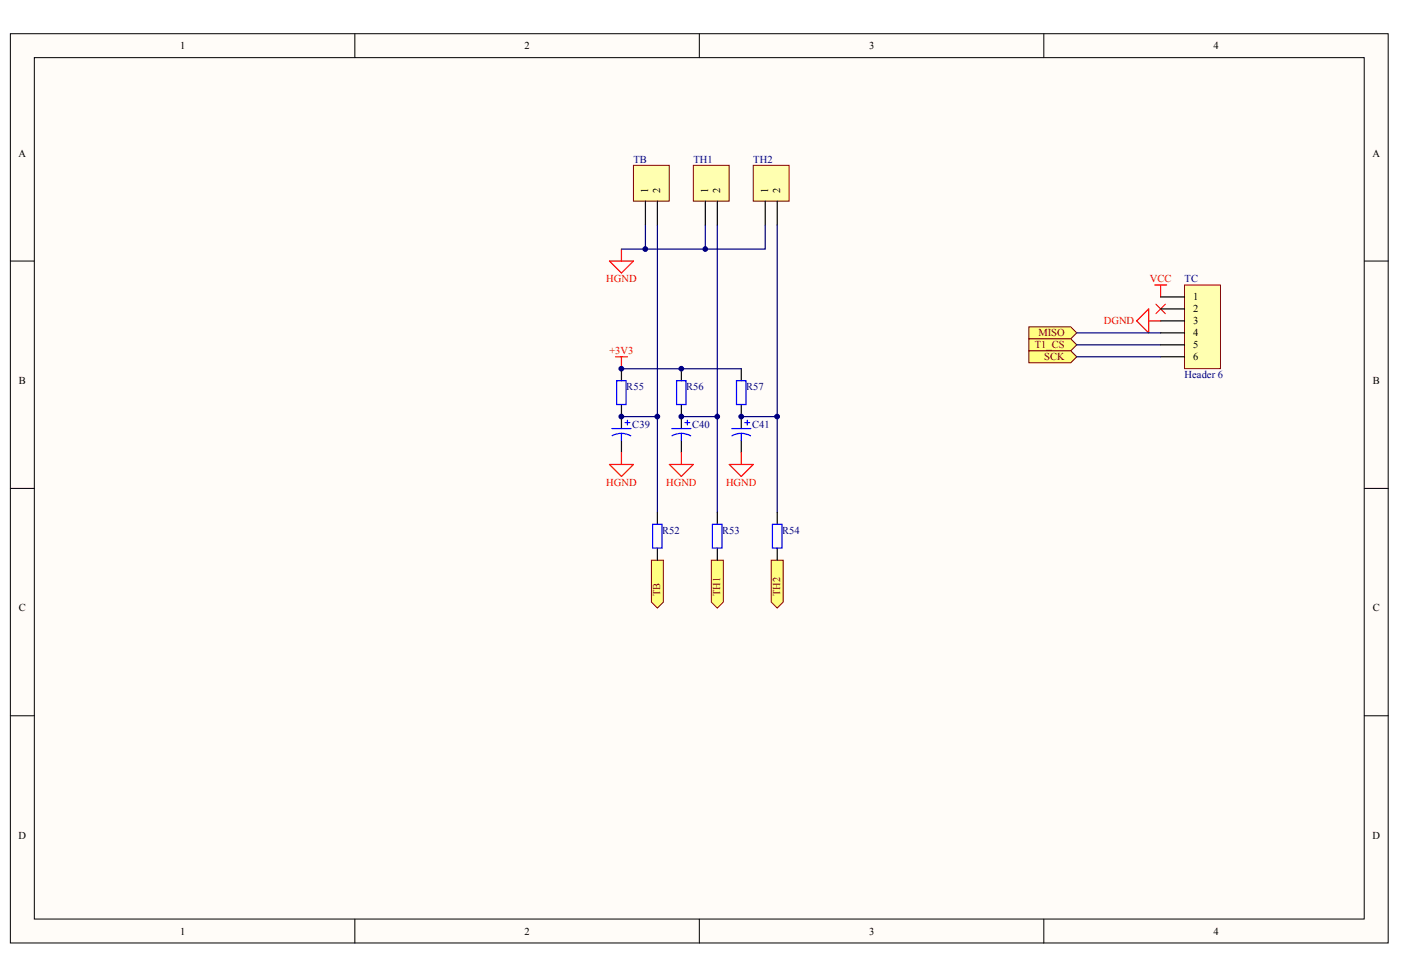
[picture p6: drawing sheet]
<svg xmlns="http://www.w3.org/2000/svg" width="289mm" height="202mm" viewBox="0 0 289 202" stroke-linecap="round" stroke-linejoin="round" font-family="sans-serif">
<g fill="#fffcf8" stroke="#000" stroke-width=".21">
<path d="M2.1 7h284.2v187.5h-284.2z"/>
<path d="M7.1 11.9h274.2v177.7h-274.2z"/>
</g>
<path d="M73.2 7v4.9M144.2 7v4.9M215.3 7v4.9M2.1 53.8h5M281.4 53.8h4.9M2.1 100.7h5M281.4 100.7h4.9M2.1 147.6h5M281.4 147.6h4.9M73.2 189.6v4.9M144.2 189.6v4.9M215.3 189.6v4.9" fill="none" stroke="#000" stroke-width=".21"/>
<path d="M128.2 76.1v2.4M140.5 76.1v2.4M128.2 83.5v4.9M128.2 90.9v2.4M140.5 83.5v4.9M140.5 90.9v2.4" fill="none" stroke="#000" stroke-width=".25"/>
<g fill="none" stroke="#00f" stroke-width=".25">
<path d="M127.2 78.5h1.9v4.9h-1.9zM139.5 78.5h2v4.9h-2zM126.2 88.4h3.9M128.2 89.4l.8 .1 1.1 .4M128.2 89.4l-.8 .1-1.2 .4M128.2 89.4v1.5M128.9 87.2h1M129.4 86.7v1M138.5 88.4h4M140.5 89.4l1.2 .2 .7 .3M140.5 89.4l-1.2 .2-.7 .3M140.5 89.4v1.5"/>
<path d="M141.3 87.2h.9M141.8 86.7v1"/>
</g>
<path d="M128.2 85.9h7.4M140.5 85.9h7.4" fill="none" stroke="#000080" stroke-width=".25"/>
<path d="M125.7 53.8h4.9l-2.4 2.5zM128.2 51.4v2.4M125.7 95.8h4.9l-2.4 2.5zM128.2 93.3v2.5M138 95.8h5l-2.5 2.5zM140.5 93.3v2.5" fill="none" stroke="#f00" stroke-width=".25"/>
<g fill="#ffff80" stroke="#800000" stroke-width=".21">
<path d="M134.3 115.6h2.5v8.6l-1.2 1.2-1.3-1.2z" fill-rule="evenodd"/>
<path d="M146.7 115.6h2.5v8.6l-1.3 1.2-1.2-1.2z" fill-rule="evenodd"/>
</g>
<path d="M130.6 34.1h7.4v7.4h-7.4z" fill="#ffffb0" stroke="#800000" stroke-width=".21"/>
<path d="M133.1 41.5v4.9M135.6 41.5v4.9" fill="none" stroke="#000" stroke-width=".25"/>
<path d="M143 34.1h7.4v7.4h-7.4z" fill="#ffffb0" stroke="#800000" stroke-width=".21"/>
<path d="M145.5 41.5v4.9M147.9 41.5v4.9" fill="none" stroke="#000" stroke-width=".25"/>
<path d="M133.1 46.4v5M135.6 46.4v59.3M145.5 46.4v5h-17.3M147.9 46.4v59.3" fill="none" stroke="#000080" stroke-width=".25"/>
<path d="M238.1 58.8h2.5M239.4 58.8v2.5M126.9 73.6h2.5M128.2 73.6v2.5M234.4 66.2l2.5-2.5v5zM236.9 66.2h2.5" fill="none" stroke="#f00" stroke-width=".25"/>
<path d="M238.4 62.7l1.9 2M240.3 62.7l-1.9 2" fill="none" stroke="#f00" stroke-width=".21"/>
<g fill="#ffff80" stroke="#800000" stroke-width=".21">
<path d="M212.2 67.4h8.6l1.3 1.3-1.3 1.2h-8.6z" fill-rule="evenodd"/>
<path d="M212.2 69.9h8.6l1.3 1.2-1.3 1.3h-8.6z" fill-rule="evenodd"/>
<path d="M212.2 72.4h8.6l1.3 1.2-1.3 1.2h-8.6z" fill-rule="evenodd"/>
</g>
<path d="M222.1 71.1h17.3M222.1 68.7h17.3" fill="none" stroke="#000080" stroke-width=".25"/>
<path d="M244.3 58.8h7.4v17.2h-7.4z" fill="#ffffb0" stroke="#800000" stroke-width=".21"/>
<path d="M152.9 76.1v2.4M239.4 61.3h4.9M239.4 63.7h4.9M239.4 66.2h4.9M239.4 68.7h4.9M239.4 71.1h4.9M239.4 73.6h4.9M152.9 83.5v4.9M152.9 90.9v2.4" fill="none" stroke="#000" stroke-width=".25"/>
<path d="M222.1 73.6h17.3M152.9 85.9h7.4" fill="none" stroke="#000080" stroke-width=".25"/>
<path d="M151.9 78.5h1.9v4.9h-1.9zM150.9 88.4h3.9M152.9 89.4l1.2 .2 .7 .3M152.9 89.4l-1.2 .2-.8 .3M152.9 89.4v1.5M153.6 87.2h1M154.1 86.7v1" fill="none" stroke="#00f" stroke-width=".25"/>
<path d="M150.4 95.8h4.9l-2.4 2.5zM152.9 93.3v2.5" fill="none" stroke="#f00" stroke-width=".25"/>
<path d="M159 115.6h2.5v8.6l-1.2 1.2-1.3-1.2z" fill-rule="evenodd" fill="#ffff80" stroke="#800000" stroke-width=".21"/>
<path d="M155.3 34.1h7.4v7.4h-7.4z" fill="#ffffb0" stroke="#800000" stroke-width=".21"/>
<path d="M157.8 41.5v4.9M160.3 41.5v4.9M135.6 105.7v2.4M135.6 113.1v2.5M147.9 105.7v2.4M147.9 113.1v2.5M160.3 105.7v2.4M160.3 113.1v2.5" fill="none" stroke="#000" stroke-width=".25"/>
<path d="M157.8 46.4v5h-12.3M160.3 46.4v59.3M128.2 76.1h24.7" fill="none" stroke="#000080" stroke-width=".25"/>
<path d="M134.6 108.1h1.9v5h-1.9zM146.9 108.1h2v5h-2zM159.3 108.1h1.9v5h-1.9z" fill="none" stroke="#00f" stroke-width=".25"/>
<g fill="#000080" stroke="#000080" stroke-width=".21">
<circle cx="128.1" cy="85.9" r=".49"/>
<circle cx="128.1" cy="76" r=".49"/>
<circle cx="133.1" cy="51.4" r=".49"/>
<circle cx="135.6" cy="85.9" r=".49"/>
<circle cx="140.5" cy="85.9" r=".48"/>
<circle cx="140.5" cy="76" r=".48"/>
<circle cx="145.4" cy="51.4" r=".48"/>
<circle cx="147.9" cy="85.9" r=".48"/>
<circle cx="152.9" cy="85.9" r=".48"/>
<circle cx="160.3" cy="85.9" r=".49"/>
</g>
<g font-size="2.2">
<text x="37.1" y="10.1">1</text>
<text x="108.2" y="10.1">2</text>
<text x="179.2" y="10.1">3</text>
<text x="250.3" y="10.1">4</text>
<text x="3.8" y="32.3">A</text>
<text x="283.1" y="32.3">A</text>
<text x="246" y="62">1</text>
<text x="246" y="64.4">2</text>
<text x="246" y="66.9">3</text>
<text x="246" y="69.4">4</text>
<text x="246" y="71.8">5</text>
<text x="246" y="74.3">6</text>
<text x="3.9" y="79.2">B</text>
<text x="283.1" y="79.2">B</text>
<text x="3.9" y="126.1">C</text>
<text x="283.1" y="126.1">C</text>
<text x="3.8" y="173">D</text>
<text x="283.1" y="173">D</text>
<text x="37.1" y="192.8">1</text>
<text x="108.2" y="192.8">2</text>
<text x="179.2" y="192.8">3</text>
<text x="250.3" y="192.8">4</text>
</g>
<g font-size="2.2" fill="#000080">
<text x="130.6" y="33.6">TB</text>
<text x="143" y="33.6">TH1</text>
<text x="155.3" y="33.6">TH2</text>
<text x="244.3" y="58.3">TC</text>
<text x="244.3" y="78">Header 6</text>
<text x="129.1" y="80.5">R55</text>
<text x="141.5" y="80.5">R56</text>
<text x="153.9" y="80.5">R57</text>
<text x="130.4" y="88.4">C39</text>
<text x="142.7" y="88.4">C40</text>
<text x="155.1" y="88.4">C41</text>
<text x="136.6" y="110.1">R52</text>
<text x="148.9" y="110.1">R53</text>
<text x="161.3" y="110.1">R54</text>
</g>
<g font-size="2.2" fill="#f00">
<text x="125" y="58.3">HGND</text>
<text x="237.1" y="58.3">VCC</text>
<text x="227.6" y="66.9">DGND</text>
<text x="125.7" y="73.1">+3V3</text>
<text x="125" y="100.2">HGND</text>
<text x="137.4" y="100.2">HGND</text>
<text x="149.7" y="100.2">HGND</text>
</g>
<g font-size="2.2" fill="#800000">
<text x="213.4" y="71.8">T1_CS</text>
<text x="214.2" y="69.4">MISO</text>
<text x="215.4" y="74.3">SCK</text>
</g>
<g font-size="2.1">
<text x="133.7" y="39.8" transform="rotate(-90 133.7 39.8)">1</text>
<text x="136.2" y="39.8" transform="rotate(-90 136.2 39.8)">2</text>
<text x="146" y="39.8" transform="rotate(-90 146 39.8)">1</text>
<text x="148.5" y="39.8" transform="rotate(-90 148.5 39.8)">2</text>
<text x="158.4" y="39.8" transform="rotate(-90 158.4 39.8)">1</text>
<text x="160.9" y="39.8" transform="rotate(-90 160.9 39.8)">2</text>
</g>
<g font-size="2.1" fill="#800000">
<text x="136.2" y="123" transform="rotate(-90 136.2 123)">TB</text>
<text x="148.5" y="123" transform="rotate(-90 148.5 123)">TH1</text>
<text x="160.9" y="123" transform="rotate(-90 160.9 123)">TH2</text>
</g>
</svg>
